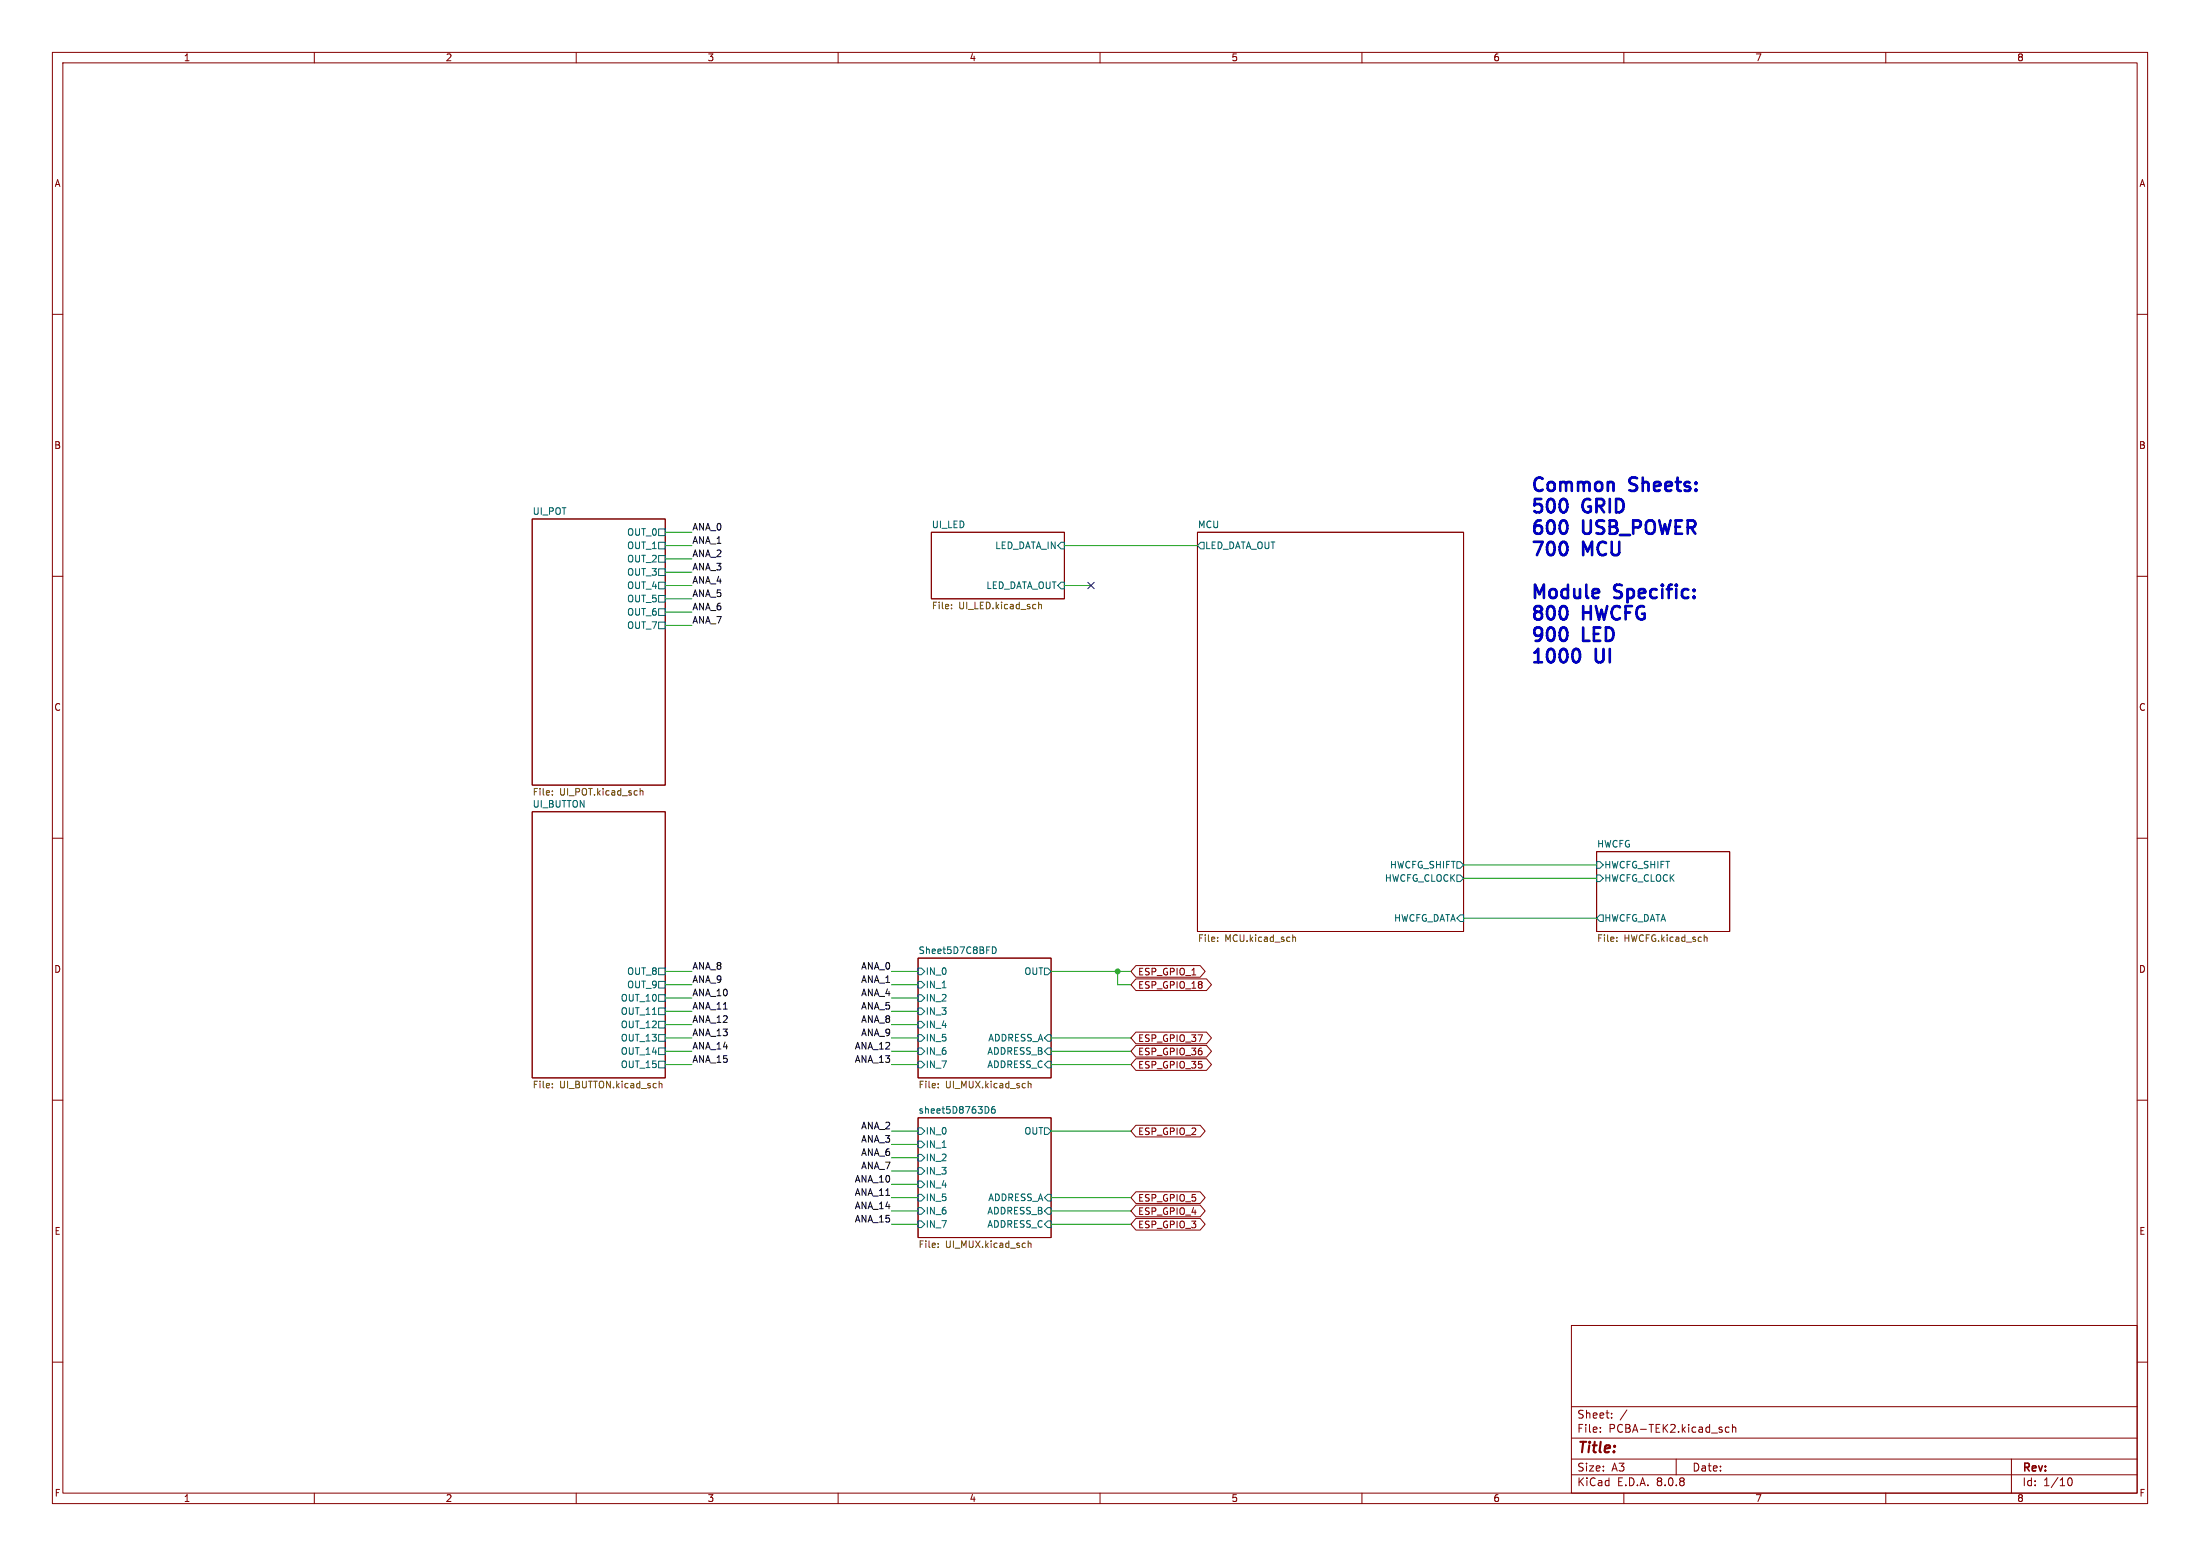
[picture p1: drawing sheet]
<svg xmlns="http://www.w3.org/2000/svg" width="420mm" height="297mm" viewBox="0 0 420 297" stroke-linecap="round" stroke-linejoin="round" font-family="sans-serif">
<g fill="none" stroke="#840000" stroke-width=".19">
<path d="M10 10h400v277h-400zM12 12h396v273h-396zM60 10v2M110 10v2M160 10v2M210 10v2M260 10v2M310 10v2M360 10v2M10 60h2M408 60h2M101.6 99.1h25.4v50.8h-25.4z"/>
<path d="M10 110h2M177.8 101.6h25.4v12.7h-25.4zM228.6 101.6h50.8v76.2h-50.8zM408 110h2M10 160h2M101.6 154.9h25.4v50.8h-25.4zM408 160h2M304.8 162.6h25.4v15.2h-25.4zM175.3 182.9h25.4v22.8h-25.4zM216.9 186.8h13.4l1 1.2-1 1.1h-13.4l-1-1.1zM216.9 184.3h12.2l1 1.1-1 1.1h-12.2l-1-1.1zM216.9 197h13.4l1 1.1-1 1.1h-13.4l-1-1.1z"/>
<path d="M216.9 199.5h13.4l1 1.2-1 1.1h-13.4l-1-1.1zM10 210h2M175.3 213.4h25.4v22.8h-25.4zM216.9 202.1h13.4l1 1.1-1 1.1h-13.4l-1-1.1zM216.9 214.8h12.2l1 1.1-1 1.1h-12.2l-1-1.1zM408 210h2M216.9 227.5h12.2l1 1.1-1 1.1h-12.2l-1-1.1zM216.9 230h12.2l1 1.1-1 1.2h-12.2l-1-1.2zM216.9 232.6h12.2l1 1.1-1 1.1h-12.2l-1-1.1zM300 253h108v32h-108zM10 260h2M300 278.5h108"/>
<path d="M300 274.5h108M300 268.5h108M305.5 273.2v.2M305.5 272.5v.1M307.7 270.5v.2M307.7 269.8v.1M310.6 269.1l-1.3 1.9M320 278.5v3M330.1 272.5l-.4-.1-.3 .3 .1 .6h.6M330.7 272.5l.2-.1 .4 .1 .1 .9M330.7 271.9v1.5M384 278.5v6.5"/>
<path d="M408 260h2M60 285v2M110 285v2M160 285v2M210 285v2M260 285v2M300 281.5h108M310 285v2M360 285v2M394.7 282.7l.2-.5 .2-.1a.8 .8 0 0 1 .5 .7 .8 .8 0 0 1-.5 .8l-.2-.2-.2-.4"/>
</g>
<g fill="none" stroke="#006464" stroke-width=".19">
<path d="M125.7 101h1.3v1.2h-1.3zM125.7 103.5h1.3v1.3h-1.3zM125.7 106h1.3v1.3h-1.3zM125.7 108.6h1.3v1.3h-1.3zM125.7 111.1h1.3v1.3h-1.3zM125.7 113.7h1.3v1.2h-1.3zM125.7 116.2h1.3v1.3h-1.3zM125.7 118.7h1.3v1.3h-1.3zM202.6 103.5h.6v1.3h-.6l-.7-.7zM202.6 111.1h.6v1.3h-.6l-.7-.6zM229.2 103.5h.7v1.3h-.7l-.6-.7zM278.1 167h.7l.6 .6-.6 .7h-.7z"/>
<path d="M278.1 164.5h.7l.6 .6-.6 .6h-.7zM278.8 174.6h.6v1.3h-.6l-.7-.6zM304.8 167h.6l.7 .6-.7 .7h-.6zM304.8 164.5h.6l.7 .6-.7 .6h-.6zM305.4 174.6h.7v1.3h-.7l-.6-.6zM125.7 194.9h1.3v1.3h-1.3zM125.7 197.5h1.3v1.3h-1.3zM125.7 192.4h1.3v1.3h-1.3zM125.7 189.9h1.3v1.2h-1.3zM125.7 187.3h1.3v1.3h-1.3zM125.7 184.8h1.3v1.3h-1.3zM175.3 184.8h.6l.6 .6-.6 .7h-.6z"/>
<path d="M175.3 187.3h.6l.6 .7-.6 .6h-.6zM175.3 189.9h.6l.6 .6-.6 .6h-.6zM175.3 192.4h.6l.6 .6-.6 .7h-.6zM175.3 194.9h.6l.6 .7-.6 .6h-.6zM175.3 197.5h.6l.6 .6-.6 .7h-.6zM189.5 180.7a.64 .64 0 0 1 .7 .7 .64 .64 0 0 1-.7 .6M199.4 184.8h.6l.7 .6-.7 .7h-.6zM200 197.5h.7v1.3h-.7l-.6-.7zM125.7 200h1.3v1.3h-1.3zM125.7 202.6h1.3v1.2h-1.3zM175.3 200h.6l.6 .7-.6 .6h-.6zM175.3 202.6h.6l.6 .6-.6 .6h-.6z"/>
<path d="M175.3 215.3h.6l.6 .6-.6 .6h-.6zM175.3 217.8h.6l.6 .6-.6 .7h-.6zM188.5 211.3l.3 .5-.3 .6M189.9 211.2l-.4 .1a.86 .86 0 0 0 0 1.2l.4-.1 .1-.5-.2-.2h-.3l-.2 .2M199.4 215.3h.6l.7 .6-.7 .6h-.6zM200 202.6h.7v1.2h-.7l-.6-.6zM200 200h.7v1.3h-.7l-.6-.6zM175.3 220.3h.6l.6 .7-.6 .6h-.6zM175.3 222.9h.6l.6 .6-.6 .7h-.6zM175.3 225.4h.6l.6 .7-.6 .6h-.6zM175.3 228h.6l.6 .6-.6 .6h-.6zM175.3 230.5h.6l.6 .6-.6 .7h-.6z"/>
<path d="M175.3 233h.6l.6 .7-.6 .6h-.6zM200 233h.7v1.3h-.7l-.6-.6zM200 230.5h.7v1.3h-.7l-.6-.7zM200 228h.7v1.2h-.7l-.6-.6z"/>
</g>
<g fill="none" stroke="#725600" stroke-width=".19">
<path d="M181.6 116.1v.1M181.6 115.4v.1M198.3 114.9v1.3M198.3 115.5l.2-.1h.3v.8M105.4 151v.1M105.4 151.6v.2M122.2 150.5v1.3M122.2 151l.2-.1 .3 .1v.8M232.4 179.6v.1M232.4 178.9v.1M246.8 179l.2-.1h.3v.8M246.8 178.4v1.3"/>
<path d="M308.6 179.6v.1M308.6 178.9v.1M325.5 178.9l.4 .1v.7M105.4 207.5v.1M105.4 206.9v.1M125.8 206.4v1.2M125.8 206.9l.2-.1 .3 .1 .1 .7M179.1 207.5v.1M179.1 206.9v.1M196.3 206.9l.2-.1 .3 .1v.7M196.3 206.4v1.2M179.1 237.3v.2"/>
<path d="M179.1 238v.1M196.3 236.9v1.2M196.3 237.4l.2-.1h.3v.8"/>
</g>
<path d="M299.1 95.7l.1 .5-.1 1.1M299.1 99.8l.1 .5-.1 1.1M299.1 103.9l.1 .5-.1 1.1M299.1 116.2l.1 .5-.1 1.1M299.1 120.3l.1 .5-.1 1M301 123.9a1.59 1.59 0 0 1 0 2.5" fill="none" stroke="#0000c2" stroke-width=".51"/>
<g fill="none" stroke="#009600" stroke-width=".19">
<path d="M127 104.1h5.1M127 116.8h5.1M127 111.8h5.1M127 119.4h5.1M127 106.7h5.1M127 109.2h5.1M127 101.6h5.1M127 114.3h5.1M203.2 104.1h25.4M203.2 111.8h5.1M279.4 167.6h25.4M279.4 175.3h25.4"/>
<path d="M279.4 165.1h25.4M127 193h5.1M127 198.1h5.1M127 188h5.1M127 185.4h5.1M127 195.6h5.1M127 190.5h5.1M170.2 193h5.1M170.2 198.1h5.1M170.2 188h5.1M170.2 185.4h5.1M170.2 195.6h5.1"/>
<path d="M170.2 190.5h5.1M200.7 198.1h15.2M200.7 185.4h15.2M213.4 185.4v2.6h2.5M127 203.2h5.1M127 200.7h5.1M170.2 203.2h5.1M170.2 200.7h5.1M170.2 218.4h5.1M170.2 215.9h5.1M200.7 203.2h15.2M200.7 200.7h15.2"/>
<path d="M200.7 215.9h15.2M170.2 228.6h5.1M170.2 233.7h5.1M170.2 223.5h5.1M170.2 231.1h5.1M170.2 226.1h5.1M170.2 221h5.1M200.7 228.6h15.2M200.7 233.7h15.2M200.7 231.1h15.2"/>
</g>
<path d="M207.7 111.2l1.2 1.2M208.9 111.2l-1.2 1.2" fill="none" stroke="#000084" stroke-width=".19"/>
<circle cx="213.4" cy="185.4" r=".46" fill="#009600" stroke="#009600" stroke-width=".19"/>
<g font-size="3.5" fill="#0000c2">
<text x="292.1" y="94">Common</text>
<text x="311.3" y="94">Sheets:</text>
<text x="292.1" y="98.1">500</text>
<text x="302.3" y="98.1">GRID</text>
<text x="292.1" y="102.2">600</text>
<text x="292.1" y="106.3">700</text>
<text x="302.3" y="102.2">USB_POWER</text>
<text x="302.3" y="106.3">MCU</text>
<text x="292.1" y="114.5">Module</text>
<text x="292.1" y="118.6">800</text>
<text x="302.3" y="118.6">HWCFG</text>
<text x="308.4" y="114.5">Specific:</text>
<text x="292.1" y="122.7">900</text>
<text x="302.3" y="122.7">LED</text>
<text x="292.1" y="126.8">1000</text>
<text x="304.7" y="126.8">UI</text>
</g>
<text font-size="2.8" fill="#840000" x="301" y="277.9">Title:</text>
<g font-size="2.1" fill="#840000">
<text x="301" y="273.7">File:</text>
<text x="301" y="271">Sheet:</text>
<text x="307.1" y="273.7">PCBA-TEK2.kicad_sch</text>
<text x="301" y="281.1">Size:</text>
<text x="307.6" y="281.1">A3</text>
<text x="323" y="281.1">Date:</text>
<text x="386" y="281.3">Rev:</text>
<text x="301" y="283.9">KiCad</text>
<text x="308.7" y="283.9">E.D.A.</text>
<text x="316.3" y="283.9">8.0.8</text>
<text x="386" y="283.9">Id:</text>
<text x="390.1" y="283.9">1/10</text>
</g>
<g font-size="1.8" fill="#840000">
<text x="35" y="11.9">1</text>
<text x="85" y="11.9">2</text>
<text x="135" y="11.9">3</text>
<text x="185" y="11.9">4</text>
<text x="235" y="11.9">5</text>
<text x="285" y="11.9">6</text>
<text x="335" y="11.9">7</text>
<text x="385" y="11.9">8</text>
<text x="10.3" y="35.9">A</text>
<text x="408.3" y="35.9">A</text>
<text x="10.3" y="85.9">B</text>
<text x="408.2" y="85.9">B</text>
<text x="10.3" y="135.9">C</text>
<text x="408.2" y="135.9">C</text>
<text x="10.3" y="185.9">D</text>
<text x="408.2" y="185.9">D</text>
<text x="217.2" y="188.9">ESP_GPIO_18</text>
<text x="217.2" y="186.4">ESP_GPIO_1</text>
<text x="217.2" y="199.1">ESP_GPIO_37</text>
<text x="217.2" y="201.6">ESP_GPIO_36</text>
<text x="217.2" y="204.2">ESP_GPIO_35</text>
<text x="217.2" y="216.9">ESP_GPIO_2</text>
<text x="217.2" y="229.6">ESP_GPIO_5</text>
<text x="217.2" y="232.1">ESP_GPIO_4</text>
<text x="10.3" y="235.9">E</text>
<text x="217.2" y="234.6">ESP_GPIO_3</text>
<text x="408.3" y="235.9">E</text>
<text x="10.3" y="285.9">F</text>
<text x="35" y="286.9">1</text>
<text x="85" y="286.9">2</text>
<text x="135" y="286.9">3</text>
<text x="185" y="286.9">4</text>
<text x="235" y="286.9">5</text>
<text x="285" y="286.9">6</text>
<text x="335" y="286.9">7</text>
<text x="385" y="286.9">8</text>
<text x="408.3" y="285.9">F</text>
</g>
<g font-size="1.8" fill="#006464">
<text x="101.6" y="98.3">UI_POT</text>
<text x="177.8" y="100.9">UI_LED</text>
<text x="228.6" y="100.9">MCU</text>
<text x="119.6" y="102.5">OUT_0</text>
<text x="119.6" y="105">OUT_1</text>
<text x="119.6" y="107.5">OUT_2</text>
<text x="189.9" y="105">LED_DATA_IN</text>
<text x="230" y="105">LED_DATA_OUT</text>
<text x="119.6" y="110.1">OUT_3</text>
<text x="119.6" y="112.6">OUT_4</text>
<text x="188.2" y="112.6">LED_DATA_OUT</text>
<text x="119.6" y="115.2">OUT_5</text>
<text x="119.6" y="117.7">OUT_6</text>
<text x="119.6" y="120.2">OUT_7</text>
<text x="101.6" y="154.2">UI_BUTTON</text>
<text x="304.8" y="161.8">HWCFG</text>
<text x="265.2" y="166">HWCFG_SHIFT</text>
<text x="306.2" y="166">HWCFG_SHIFT</text>
<text x="264.3" y="168.5">HWCFG_CLOCK</text>
<text x="306.2" y="168.5">HWCFG_CLOCK</text>
<text x="266" y="176.1">HWCFG_DATA</text>
<text x="306.2" y="176.1">HWCFG_DATA</text>
<text x="175.3" y="182.2">Sheet5D7C8BFD</text>
<text x="118.4" y="191.4">OUT_10</text>
<text x="119.6" y="188.8">OUT_9</text>
<text x="119.6" y="186.3">OUT_8</text>
<text x="176.6" y="186.3">IN_0</text>
<text x="176.6" y="188.8">IN_1</text>
<text x="176.6" y="191.4">IN_2</text>
<text x="195.5" y="186.3">OUT</text>
<text x="118.4" y="196.4">OUT_12</text>
<text x="118.4" y="193.9">OUT_11</text>
<text x="176.6" y="193.9">IN_3</text>
<text x="176.6" y="196.4">IN_4</text>
<text x="118.4" y="199">OUT_13</text>
<text x="118.4" y="201.5">OUT_14</text>
<text x="176.6" y="199">IN_5</text>
<text x="176.6" y="201.5">IN_6</text>
<text x="188.4" y="201.5">ADDRESS_B</text>
<text x="188.6" y="199">ADDRESS_A</text>
<text x="118.4" y="204.1">OUT_15</text>
<text x="176.6" y="204.1">IN_7</text>
<text x="188.4" y="204.1">ADDRESS_C</text>
<text x="175.3" y="212.6">sheet5D8763D6</text>
<text x="176.6" y="216.8">IN_0</text>
<text x="176.6" y="219.3">IN_1</text>
<text x="176.6" y="221.8">IN_2</text>
<text x="195.5" y="216.8">OUT</text>
<text x="176.6" y="224.4">IN_3</text>
<text x="176.6" y="226.9">IN_4</text>
<text x="176.6" y="229.5">IN_5</text>
<text x="176.6" y="232">IN_6</text>
<text x="188.4" y="232">ADDRESS_B</text>
<text x="188.6" y="229.5">ADDRESS_A</text>
<text x="176.6" y="234.5">IN_7</text>
<text x="188.4" y="234.5">ADDRESS_C</text>
</g>
<g font-size="1.8" fill="#0f0f0f">
<text x="132.1" y="101.3">ANA_0</text>
<text x="132.1" y="106.4">ANA_2</text>
<text x="132.1" y="103.9">ANA_1</text>
<text x="132.1" y="109">ANA_3</text>
<text x="132.1" y="111.5">ANA_4</text>
<text x="132.1" y="116.6">ANA_6</text>
<text x="132.1" y="119.1">ANA_7</text>
<text x="132.1" y="114">ANA_5</text>
<text x="132.1" y="185.2">ANA_8</text>
<text x="164.3" y="185.2">ANA_0</text>
<text x="132.1" y="187.7">ANA_9</text>
<text x="132.1" y="190.2">ANA_10</text>
<text x="164.3" y="187.7">ANA_1</text>
<text x="164.3" y="190.2">ANA_4</text>
<text x="132.1" y="192.8">ANA_11</text>
<text x="132.1" y="197.9">ANA_13</text>
<text x="132.1" y="195.3">ANA_12</text>
<text x="164.3" y="192.8">ANA_5</text>
<text x="164.3" y="195.3">ANA_8</text>
<text x="164.3" y="197.9">ANA_9</text>
<text x="132.1" y="200.4">ANA_14</text>
<text x="132.1" y="202.9">ANA_15</text>
<text x="163.1" y="200.4">ANA_12</text>
<text x="163.1" y="202.9">ANA_13</text>
<text x="164.3" y="215.6">ANA_2</text>
<text x="164.3" y="218.2">ANA_3</text>
<text x="164.3" y="220.7">ANA_6</text>
<text x="163.1" y="225.8">ANA_10</text>
<text x="164.3" y="223.3">ANA_7</text>
<text x="163.1" y="228.3">ANA_11</text>
<text x="163.1" y="230.9">ANA_14</text>
<text x="163.1" y="233.4">ANA_15</text>
</g>
<g font-size="1.8" fill="#725600">
<text x="177.8" y="116.6">File:</text>
<text x="183" y="116.6">UI_LED.kicad_sch</text>
<text x="101.6" y="152.2">File:</text>
<text x="106.8" y="152.2">UI_POT.kicad_sch</text>
<text x="228.6" y="180.1">File:</text>
<text x="233.8" y="180.1">MCU.kicad_sch</text>
<text x="304.8" y="180.1">File:</text>
<text x="310" y="180.1">HWCFG.kicad_sch</text>
<text x="101.6" y="208.1">File:</text>
<text x="106.8" y="208.1">UI_BUTTON.kicad_sch</text>
<text x="175.3" y="208.1">File:</text>
<text x="180.5" y="208.1">UI_MUX.kicad_sch</text>
<text x="175.3" y="238.5">File:</text>
<text x="180.5" y="238.5">UI_MUX.kicad_sch</text>
</g>
</svg>
